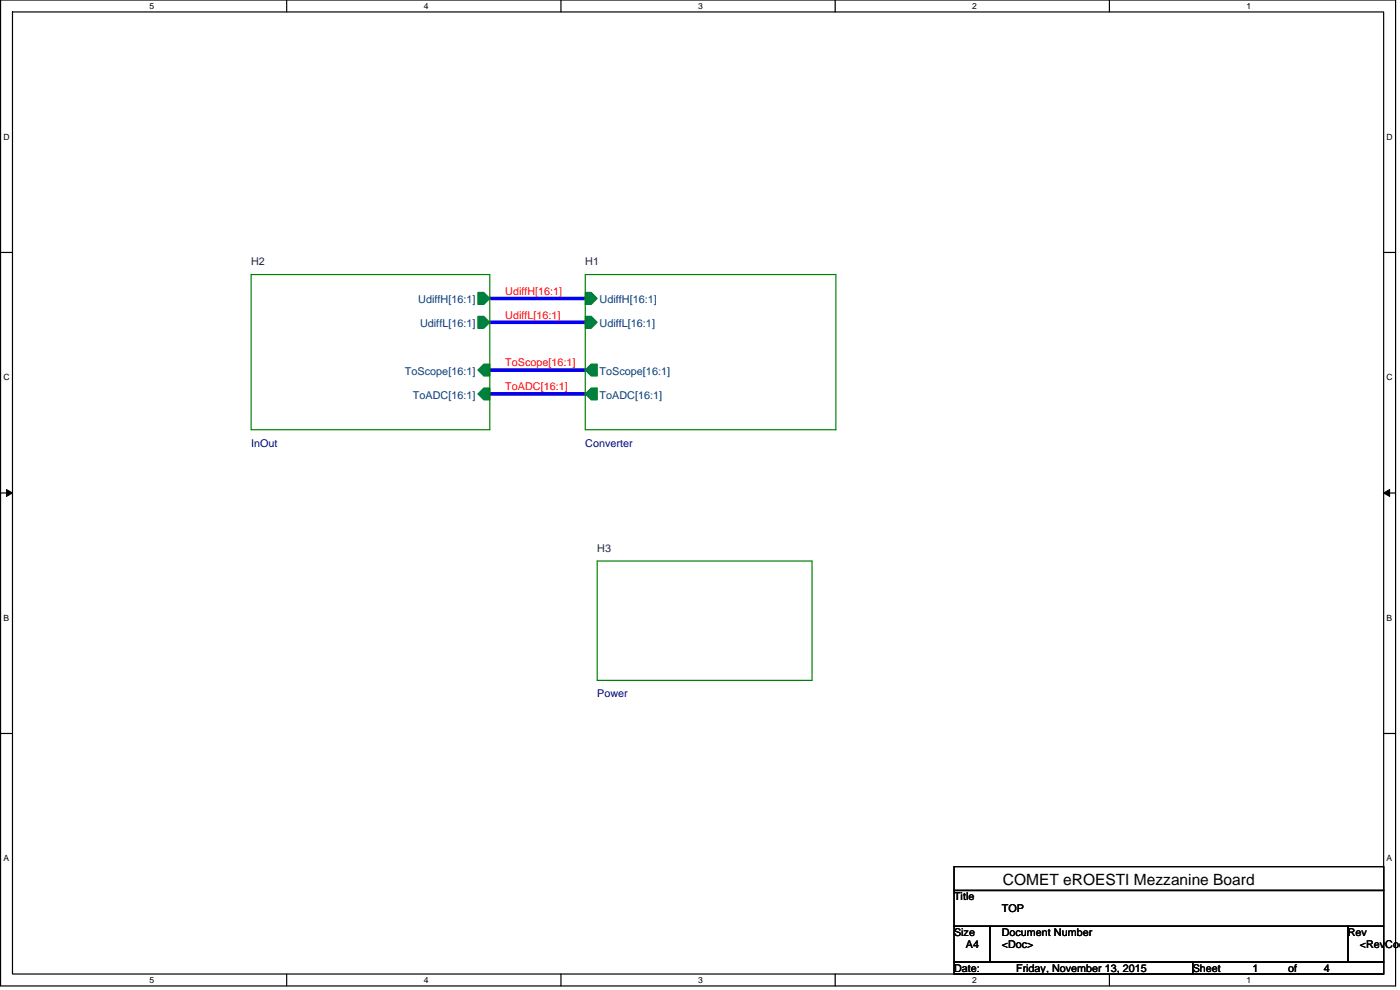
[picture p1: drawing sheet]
<svg xmlns="http://www.w3.org/2000/svg" width="420mm" height="297mm" viewBox="0 0 420 297" stroke-linecap="round" stroke-linejoin="round" font-family="sans-serif">
<path d="M.2 0h418.6v295.8h-418.6zM3.7 3.6h411.6v288.6h-411.6z" fill="none" stroke="#000" stroke-width=".36"/>
<g fill="#fff">
<path d="M44.9 .4h1.4v2.8h-1.4z"/>
<path d="M44.9 292.6h1.4v2.9h-1.4z"/>
</g>
<path d="M86 0v3.6M86 292.2v3.6" fill="none" stroke="#000" stroke-width=".36"/>
<g fill="#fff">
<path d="M127.2 .4h1.4v2.8h-1.4z"/>
<path d="M127.2 292.6h1.4v2.9h-1.4z"/>
</g>
<path d="M168.3 0v3.6M168.3 292.2v3.6" fill="none" stroke="#000" stroke-width=".36"/>
<g fill="#fff">
<path d="M209.5 .4h1.4v2.8h-1.4z"/>
<path d="M209.5 292.6h1.4v2.9h-1.4z"/>
</g>
<path d="M250.6 0v3.6M250.6 292.2v3.6" fill="none" stroke="#000" stroke-width=".36"/>
<g fill="#fff">
<path d="M291.8 .4h1.4v2.8h-1.4z"/>
<path d="M291.8 292.6h1.4v2.9h-1.4z"/>
</g>
<path d="M332.9 0v3.6M332.9 292.2v3.6" fill="none" stroke="#000" stroke-width=".36"/>
<g fill="#fff">
<path d="M374.1 .4h1.4v2.8h-1.4z"/>
<path d="M374.1 292.6h1.4v2.9h-1.4z"/>
<path d="M1.1 39.7h1.8v2.8h-1.8z"/>
<path d="M416.1 39.7h1.9v2.8h-1.9z"/>
<path d="M1.1 111.8h1.8v2.9h-1.8z"/>
<path d="M416.1 111.8h1.9v2.9h-1.9z"/>
</g>
<path d="M.2 75.7h3.5M415.3 75.7h3.5" fill="none" stroke="#000" stroke-width=".36"/>
<g fill="#fff">
<path d="M1.1 184h1.7v2.9h-1.7z"/>
<path d="M416.1 184h1.8v2.9h-1.8z"/>
</g>
<path d="M.2 147.9h3.5M415.3 147.9h3.5" fill="none" stroke="#000" stroke-width=".36"/>
<path d="M2 146.9l1.7 1-1.7 1zM415.3 147.9l1.7-1v2z" fill="#000" stroke="#000" stroke-width=".3"/>
<g fill="#fff">
<path d="M1.1 256.2h1.7v2.8h-1.7z"/>
<path d="M416.1 256.2h1.8v2.8h-1.8z"/>
</g>
<path d="M.2 220.1h3.5M415.3 220.1h3.5M286.3 260h129v7.2h-129zM286.3 267.2h129v10.7h-129zM286.3 277.9h10.8v10.8h-10.8zM297.1 277.9h107.4v10.8h-107.4zM404.5 277.9h10.8v10.8h-10.8zM286.3 288.7h71.6v3.5h-71.6zM357.9 288.7h57.4v3.5h-57.4z" fill="none" stroke="#000" stroke-width=".36"/>
<path d="M147 89.5h28.7M147 96.7h28.7M147 111h28.7M147 118.2h28.7" fill="none" stroke="#00f" stroke-width="1.1"/>
<g fill="#008040" stroke="#008040" stroke-width=".36">
<path d="M175.7 87.8h1.7l1.8 1.7-1.8 1.8h-1.7z" fill-rule="evenodd"/>
<path d="M175.7 118.2l1.7-1.8h1.8v3.6h-1.8z" fill-rule="evenodd"/>
<path d="M175.7 111l1.7-1.8h1.8v3.6h-1.8z" fill-rule="evenodd"/>
<path d="M175.7 94.9h1.7l1.8 1.8-1.8 1.8h-1.7z" fill-rule="evenodd"/>
<path d="M143.4 87.8h1.8l1.8 1.7-1.8 1.8h-1.8z" fill-rule="evenodd"/>
<path d="M143.4 118.2l1.8-1.8h1.8v3.6h-1.8z" fill-rule="evenodd"/>
<path d="M143.4 111l1.8-1.8h1.8v3.6h-1.8z" fill-rule="evenodd"/>
<path d="M143.4 94.9h1.8l1.8 1.8-1.8 1.8h-1.8z" fill-rule="evenodd"/>
</g>
<path d="M75.4 82.4h71.6v46.5h-71.6zM175.7 82.4h75.2v46.5h-75.2zM179.2 168.3h64.5v35.8h-64.5z" fill="none" stroke="#008000" stroke-width=".36"/>
<text font-size="4.7" x="301" y="265.7">COMET eROESTI Mezzanine Board</text>
<g font-size="3.2" fill="#004040">
<text x="75.4" y="79.6">H2</text>
<text x="175.7" y="79.6">H1</text>
<text x="179.2" y="165.5">H3</text>
</g>
<g font-size="3.2" fill="#f00">
<text x="151.7" y="88.5">UdiffH[16:1]</text>
<text x="151.7" y="95.6">UdiffL[16:1]</text>
<text x="151.7" y="110">ToScope[16:1]</text>
<text x="151.7" y="117.1">ToADC[16:1]</text>
</g>
<g font-size="3.2" fill="#004080">
<text x="125.5" y="91">UdiffH[16:1]</text>
<text x="180" y="91">UdiffH[16:1]</text>
<text x="126.1" y="98.2">UdiffL[16:1]</text>
<text x="180" y="98.2">UdiffL[16:1]</text>
<text x="121.5" y="112.5">ToScope[16:1]</text>
<text x="180" y="112.5">ToScope[16:1]</text>
<text x="123.9" y="119.7">ToADC[16:1]</text>
<text x="180" y="119.7">ToADC[16:1]</text>
</g>
<g font-size="3.2" fill="#000080">
<text x="75.4" y="134">InOut</text>
<text x="175.7" y="134">Converter</text>
<text x="179.2" y="209.2">Power</text>
</g>
<g font-size="3.2">
<text x="286.3" y="270.1">Title</text>
<text x="300.6" y="273.7">TOP</text>
<text x="286.3" y="280.8">Size</text>
<text x="300.6" y="280.8">Document Number</text>
<text x="404.5" y="280.8">Rev</text>
<text x="289.9" y="284.4">A4</text>
<text x="300.6" y="284.4">&lt;Doc&gt;</text>
<text x="408.1" y="284.4">&lt;RevCod</text>
<text x="286.3" y="291.6">Date:</text>
<text x="304.9" y="291.6">Friday, November 13, 2015</text>
<text x="357.9" y="291.6">Sheet</text>
<text x="375.9" y="291.6">1</text>
<text x="386.6" y="291.6">of</text>
<text x="397.3" y="291.6">4</text>
</g>
<g font-size="2.6">
<text x="44.9" y="2.7">5</text>
<text x="127.2" y="2.7">4</text>
<text x="209.5" y="2.7">3</text>
<text x="291.8" y="2.7">2</text>
<text x="374.1" y="2.7">1</text>
<text x="1.1" y="42">D</text>
<text x="416.1" y="42">D</text>
<text x="1.1" y="114.1">C</text>
<text x="416.1" y="114.1">C</text>
<text x="1.1" y="186.3">B</text>
<text x="416.1" y="186.3">B</text>
<text x="1.1" y="258.5">A</text>
<text x="416.1" y="258.5">A</text>
<text x="44.9" y="294.9">5</text>
<text x="127.2" y="294.9">4</text>
<text x="209.5" y="294.9">3</text>
<text x="291.8" y="294.9">2</text>
<text x="374.1" y="294.9">1</text>
</g>
</svg>
